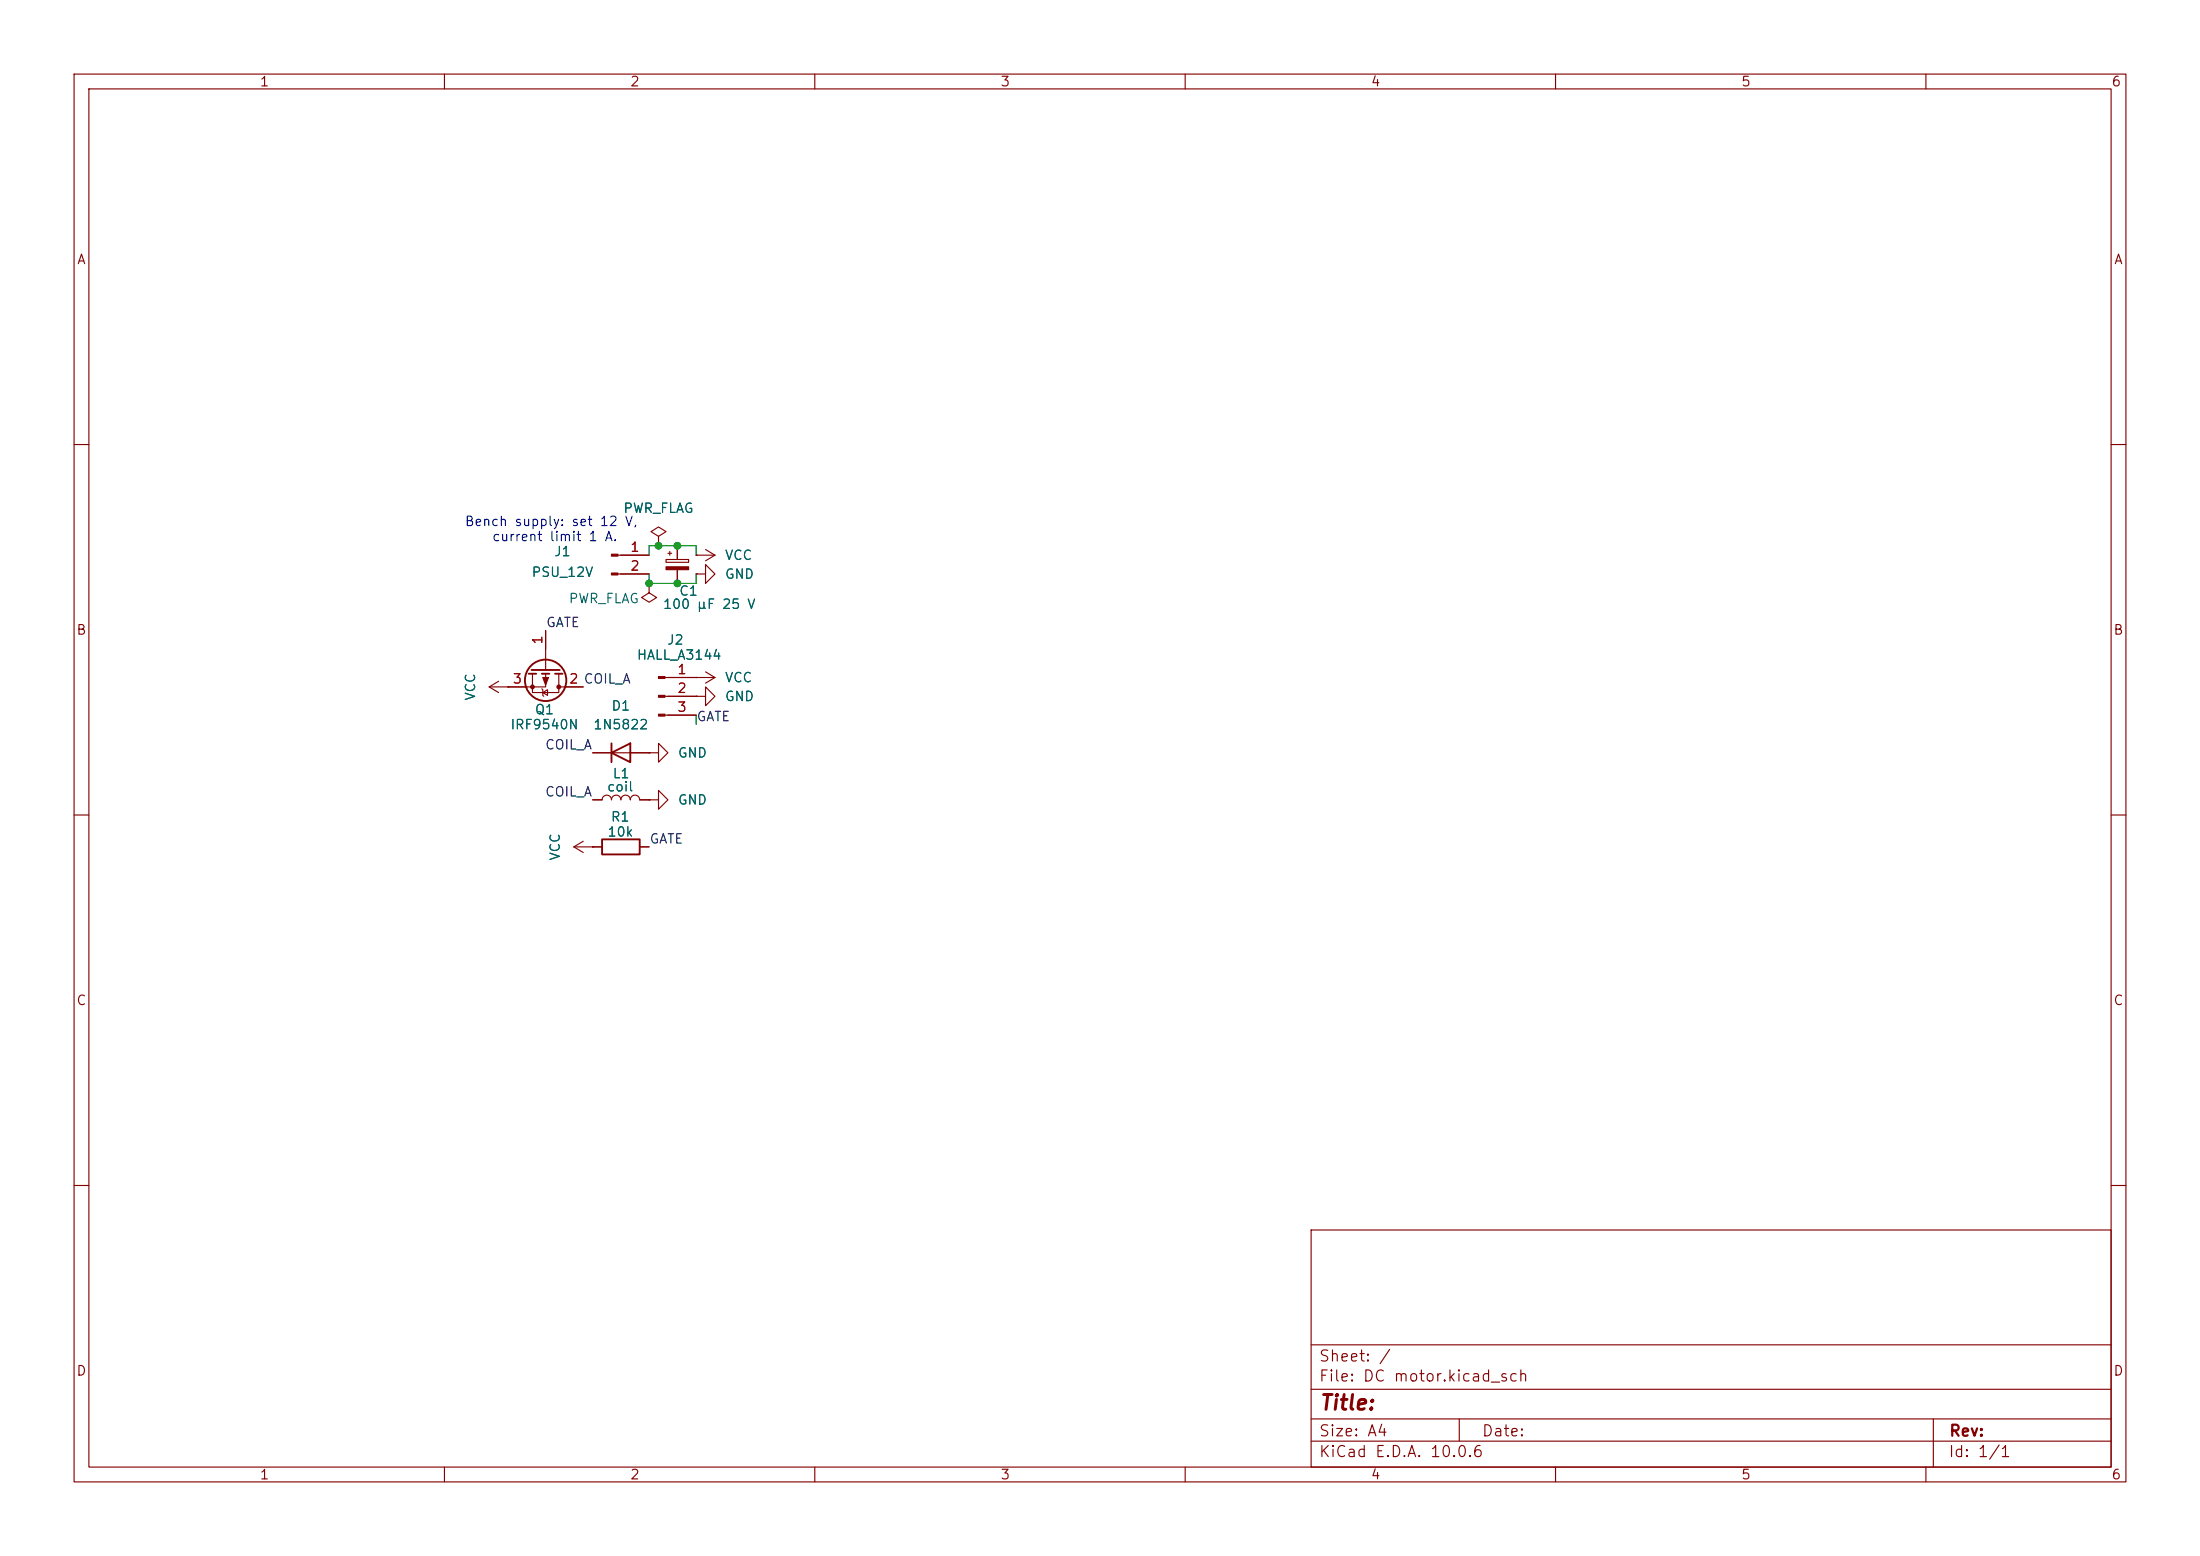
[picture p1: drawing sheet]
(kicad_sch
 (version 20260306)
 (generator "eeschema")
 (generator_version "10.0")
 (paper "A4")
 (lib_symbols
  (symbol "Connector:Conn_01x02_Pin"
   (pin_names
    (offset 1.016) (hide yes)) (exclude_from_sim no) (in_bom yes) (on_board yes)
   (in_pos_files yes)
   (duplicate_pin_numbers_are_jumpers no)
   (property "Reference" "J" (at 0 2.54 0) (show_name no) (do_not_autoplace no) (effects (font (size 1.27 1.27))))
   (property "Value" "Conn_01x02_Pin" (at 0 -5.08 0) (show_name no) (do_not_autoplace no) (effects (font (size 1.27 1.27))))
   (property "Footprint" "" (at 0 0 0) (show_name no) (do_not_autoplace no) (hide yes) (effects (font (size 1.27 1.27))))
   (property "Datasheet" "" (at 0 0 0) (show_name no) (do_not_autoplace no) (hide yes) (effects (font (size 1.27 1.27))))
   (property "Description" "Generic connector, single row, 01x02, script generated" (at 0 0 0) (show_name no) (do_not_autoplace no) (hide yes) (effects (font (size 1.27 1.27))))
   (property "ki_locked" "" (at 0 0 0) (show_name no) (do_not_autoplace no) (effects (font (size 1.27 1.27))))
   (symbol "Conn_01x02_Pin_1_1"
    (rectangle (start 0.8636 0.127) (end 0 -0.127) (stroke (width 0.1524) (type default)) (fill (type outline)))
    (rectangle (start 0.8636 -2.413) (end 0 -2.667) (stroke (width 0.1524) (type default)) (fill (type outline)))
    (polyline (pts (xy 1.27 0) (xy 0.8636 0)) (stroke (width 0.1524) (type default)) (fill (type none)))
    (polyline (pts (xy 1.27 -2.54) (xy 0.8636 -2.54)) (stroke (width 0.1524) (type default)) (fill (type none)))
    (pin passive line (at 5.08 0 180) (length 3.81) (name "Pin_1" (effects (font (size 1.27 1.27)))) (number "1" (effects (font (size 1.27 1.27)))))
    (pin passive line (at 5.08 -2.54 180) (length 3.81) (name "Pin_2" (effects (font (size 1.27 1.27)))) (number "2" (effects (font (size 1.27 1.27))))))
   (embedded_fonts no))
  (symbol "Connector:Conn_01x03_Pin"
   (pin_names
    (offset 1.016) (hide yes)) (exclude_from_sim no) (in_bom yes) (on_board yes)
   (in_pos_files yes)
   (duplicate_pin_numbers_are_jumpers no)
   (property "Reference" "J" (at 0 5.08 0) (show_name no) (do_not_autoplace no) (effects (font (size 1.27 1.27))))
   (property "Value" "Conn_01x03_Pin" (at 0 -5.08 0) (show_name no) (do_not_autoplace no) (effects (font (size 1.27 1.27))))
   (property "Footprint" "" (at 0 0 0) (show_name no) (do_not_autoplace no) (hide yes) (effects (font (size 1.27 1.27))))
   (property "Datasheet" "" (at 0 0 0) (show_name no) (do_not_autoplace no) (hide yes) (effects (font (size 1.27 1.27))))
   (property "Description" "Generic connector, single row, 01x03, script generated" (at 0 0 0) (show_name no) (do_not_autoplace no) (hide yes) (effects (font (size 1.27 1.27))))
   (property "ki_locked" "" (at 0 0 0) (show_name no) (do_not_autoplace no) (effects (font (size 1.27 1.27))))
   (symbol "Conn_01x03_Pin_1_1"
    (rectangle (start 0.8636 2.667) (end 0 2.413) (stroke (width 0.1524) (type default)) (fill (type outline)))
    (rectangle (start 0.8636 0.127) (end 0 -0.127) (stroke (width 0.1524) (type default)) (fill (type outline)))
    (rectangle (start 0.8636 -2.413) (end 0 -2.667) (stroke (width 0.1524) (type default)) (fill (type outline)))
    (polyline (pts (xy 1.27 2.54) (xy 0.8636 2.54)) (stroke (width 0.1524) (type default)) (fill (type none)))
    (polyline (pts (xy 1.27 0) (xy 0.8636 0)) (stroke (width 0.1524) (type default)) (fill (type none)))
    (polyline (pts (xy 1.27 -2.54) (xy 0.8636 -2.54)) (stroke (width 0.1524) (type default)) (fill (type none)))
    (pin passive line (at 5.08 2.54 180) (length 3.81) (name "Pin_1" (effects (font (size 1.27 1.27)))) (number "1" (effects (font (size 1.27 1.27)))))
    (pin passive line (at 5.08 0 180) (length 3.81) (name "Pin_2" (effects (font (size 1.27 1.27)))) (number "2" (effects (font (size 1.27 1.27)))))
    (pin passive line (at 5.08 -2.54 180) (length 3.81) (name "Pin_3" (effects (font (size 1.27 1.27)))) (number "3" (effects (font (size 1.27 1.27))))))
   (embedded_fonts no))
  (symbol "Device:C_Polarized_Small"
   (pin_numbers (hide yes))
   (pin_names
    (offset 0.254) (hide yes)) (exclude_from_sim no) (in_bom yes) (on_board yes)
   (in_pos_files yes)
   (duplicate_pin_numbers_are_jumpers no)
   (property "Reference" "C" (at 0.254 1.778 0) (show_name no) (do_not_autoplace no) (effects (font (size 1.27 1.27)) (justify left)))
   (property "Value" "C_Polarized_Small" (at 0.254 -2.032 0) (show_name no) (do_not_autoplace no) (effects (font (size 1.27 1.27)) (justify left)))
   (property "Footprint" "" (at 0 0 0) (show_name no) (do_not_autoplace no) (hide yes) (effects (font (size 1.27 1.27))))
   (property "Datasheet" "" (at 0 0 0) (show_name no) (do_not_autoplace no) (hide yes) (effects (font (size 1.27 1.27))))
   (property "Description" "Polarized capacitor, small symbol" (at 0 0 0) (show_name no) (do_not_autoplace no) (hide yes) (effects (font (size 1.27 1.27))))
   (symbol "C_Polarized_Small_0_1"
    (rectangle (start -1.524 0.6858) (end 1.524 0.3048) (stroke (width 0) (type default)) (fill (type none)))
    (rectangle (start -1.524 -0.3048) (end 1.524 -0.6858) (stroke (width 0) (type default)) (fill (type outline)))
    (polyline (pts (xy -1.27 1.524) (xy -0.762 1.524)) (stroke (width 0) (type default)) (fill (type none)))
    (polyline (pts (xy -1.016 1.27) (xy -1.016 1.778)) (stroke (width 0) (type default)) (fill (type none))))
   (symbol "C_Polarized_Small_1_1"
    (pin passive line (at 0 2.54 270) (length 1.8542) (name "" (effects (font (size 1.27 1.27)))) (number "1" (effects (font (size 1.27 1.27)))))
    (pin passive line (at 0 -2.54 90) (length 1.8542) (name "" (effects (font (size 1.27 1.27)))) (number "2" (effects (font (size 1.27 1.27))))))
   (embedded_fonts no))
  (symbol "Device:D"
   (pin_numbers (hide yes))
   (pin_names
    (offset 1.016) (hide yes)) (exclude_from_sim no) (in_bom yes) (on_board yes)
   (in_pos_files yes)
   (duplicate_pin_numbers_are_jumpers no)
   (property "Reference" "D" (at 0 2.54 0) (show_name no) (do_not_autoplace no) (effects (font (size 1.27 1.27))))
   (property "Value" "D" (at 0 -2.54 0) (show_name no) (do_not_autoplace no) (effects (font (size 1.27 1.27))))
   (property "Footprint" "" (at 0 0 0) (show_name no) (do_not_autoplace no) (hide yes) (effects (font (size 1.27 1.27))))
   (property "Datasheet" "" (at 0 0 0) (show_name no) (do_not_autoplace no) (hide yes) (effects (font (size 1.27 1.27))))
   (property "Description" "Diode" (at 0 0 0) (show_name no) (do_not_autoplace no) (hide yes) (effects (font (size 1.27 1.27))))
   (property "Sim.Device" "D" (at 0 0 0) (show_name no) (do_not_autoplace no) (hide yes) (effects (font (size 1.27 1.27))))
   (property "Sim.Pins" "1=K 2=A" (at 0 0 0) (show_name no) (do_not_autoplace no) (hide yes) (effects (font (size 1.27 1.27))))
   (symbol "D_0_1"
    (polyline (pts (xy -1.27 1.27) (xy -1.27 -1.27)) (stroke (width 0.254) (type default)) (fill (type none)))
    (polyline (pts (xy 1.27 1.27) (xy 1.27 -1.27) (xy -1.27 0) (xy 1.27 1.27)) (stroke (width 0.254) (type default)) (fill (type none)))
    (polyline (pts (xy 1.27 0) (xy -1.27 0)) (stroke (width 0) (type default)) (fill (type none))))
   (symbol "D_1_1"
    (pin passive line (at -3.81 0 0) (length 2.54) (name "K" (effects (font (size 1.27 1.27)))) (number "1" (effects (font (size 1.27 1.27)))))
    (pin passive line (at 3.81 0 180) (length 2.54) (name "A" (effects (font (size 1.27 1.27)))) (number "2" (effects (font (size 1.27 1.27))))))
   (embedded_fonts no))
  (symbol "Device:L"
   (pin_numbers (hide yes))
   (pin_names
    (offset 1.016) (hide yes)) (exclude_from_sim no) (in_bom yes) (on_board yes)
   (in_pos_files yes)
   (duplicate_pin_numbers_are_jumpers no)
   (property "Reference" "L" (at -1.27 0 90) (show_name no) (do_not_autoplace no) (effects (font (size 1.27 1.27))))
   (property "Value" "L" (at 1.905 0 90) (show_name no) (do_not_autoplace no) (effects (font (size 1.27 1.27))))
   (property "Footprint" "" (at 0 0 0) (show_name no) (do_not_autoplace no) (hide yes) (effects (font (size 1.27 1.27))))
   (property "Datasheet" "" (at 0 0 0) (show_name no) (do_not_autoplace no) (hide yes) (effects (font (size 1.27 1.27))))
   (property "Description" "Inductor" (at 0 0 0) (show_name no) (do_not_autoplace no) (hide yes) (effects (font (size 1.27 1.27))))
   (symbol "L_0_1"
    (arc (start 0 2.54) (mid 0.6323 1.905) (end 0 1.27) (stroke (width 0) (type default)) (fill (type none)))
    (arc (start 0 1.27) (mid 0.6323 0.635) (end 0 0) (stroke (width 0) (type default)) (fill (type none)))
    (arc (start 0 0) (mid 0.6323 -0.635) (end 0 -1.27) (stroke (width 0) (type default)) (fill (type none)))
    (arc (start 0 -1.27) (mid 0.6323 -1.905) (end 0 -2.54) (stroke (width 0) (type default)) (fill (type none))))
   (symbol "L_1_1"
    (pin passive line (at 0 3.81 270) (length 1.27) (name "1" (effects (font (size 1.27 1.27)))) (number "1" (effects (font (size 1.27 1.27)))))
    (pin passive line (at 0 -3.81 90) (length 1.27) (name "2" (effects (font (size 1.27 1.27)))) (number "2" (effects (font (size 1.27 1.27))))))
   (embedded_fonts no))
  (symbol "Device:R"
   (pin_numbers (hide yes))
   (pin_names
    (offset 0)) (exclude_from_sim no) (in_bom yes) (on_board yes)
   (in_pos_files yes)
   (duplicate_pin_numbers_are_jumpers no)
   (property "Reference" "R" (at 2.032 0 90) (show_name no) (do_not_autoplace no) (effects (font (size 1.27 1.27))))
   (property "Value" "R" (at 0 0 90) (show_name no) (do_not_autoplace no) (effects (font (size 1.27 1.27))))
   (property "Footprint" "" (at -1.778 0 90) (show_name no) (do_not_autoplace no) (hide yes) (effects (font (size 1.27 1.27))))
   (property "Datasheet" "" (at 0 0 0) (show_name no) (do_not_autoplace no) (hide yes) (effects (font (size 1.27 1.27))))
   (property "Description" "Resistor" (at 0 0 0) (show_name no) (do_not_autoplace no) (hide yes) (effects (font (size 1.27 1.27))))
   (symbol "R_0_1"
    (rectangle (start -1.016 -2.54) (end 1.016 2.54) (stroke (width 0.254) (type default)) (fill (type none))))
   (symbol "R_1_1"
    (pin passive line (at 0 3.81 270) (length 1.27) (name "" (effects (font (size 1.27 1.27)))) (number "1" (effects (font (size 1.27 1.27)))))
    (pin passive line (at 0 -3.81 90) (length 1.27) (name "" (effects (font (size 1.27 1.27)))) (number "2" (effects (font (size 1.27 1.27))))))
   (embedded_fonts no))
  (symbol "Transistor_FET:IRF9540N"
   (pin_names (hide yes)) (exclude_from_sim no) (in_bom yes) (on_board yes)
   (in_pos_files yes)
   (duplicate_pin_numbers_are_jumpers no)
   (property "Reference" "Q" (at 5.08 1.905 0) (show_name no) (do_not_autoplace no) (effects (font (size 1.27 1.27)) (justify left)))
   (property "Value" "IRF9540N" (at 5.08 0 0) (show_name no) (do_not_autoplace no) (effects (font (size 1.27 1.27)) (justify left)))
   (property "Footprint" "Package_TO_SOT_THT:TO-220-3_Vertical" (at 5.08 -1.905 0) (show_name no) (do_not_autoplace no) (hide yes) (effects (font (size 1.27 1.27)
    (italic yes)) (justify left)))
   (property "Datasheet" "http://www.irf.com/product-info/datasheets/data/irf9540n.pdf" (at 5.08 -3.81 0) (show_name no) (do_not_autoplace no) (hide yes) (effects (font (size 1.27 1.27)) (justify left)))
   (property "Description" "-23A Id, -100V Vds, 117mOhm Rds, P-Channel HEXFET Power MOSFET, TO-220" (at 0 0 0) (show_name no) (do_not_autoplace no) (hide yes) (effects (font (size 1.27 1.27))))
   (symbol "IRF9540N_0_1"
    (polyline (pts (xy 0.254 1.905) (xy 0.254 -1.905)) (stroke (width 0.254) (type default)) (fill (type none)))
    (polyline (pts (xy 0.254 0) (xy -2.54 0)) (stroke (width 0) (type default)) (fill (type none)))
    (polyline (pts (xy 0.762 2.286) (xy 0.762 1.27)) (stroke (width 0.254) (type default)) (fill (type none)))
    (polyline (pts (xy 0.762 1.778) (xy 3.302 1.778) (xy 3.302 -1.778) (xy 0.762 -1.778)) (stroke (width 0) (type default)) (fill (type none)))
    (polyline (pts (xy 0.762 0.508) (xy 0.762 -0.508)) (stroke (width 0.254) (type default)) (fill (type none)))
    (polyline (pts (xy 0.762 -1.27) (xy 0.762 -2.286)) (stroke (width 0.254) (type default)) (fill (type none)))
    (circle (center 1.651 0) (radius 2.794) (stroke (width 0.254) (type default)) (fill (type none)))
    (polyline (pts (xy 2.286 0) (xy 1.27 0.381) (xy 1.27 -0.381) (xy 2.286 0)) (stroke (width 0) (type default)) (fill (type outline)))
    (polyline (pts (xy 2.54 2.54) (xy 2.54 1.778)) (stroke (width 0) (type default)) (fill (type none)))
    (circle (center 2.54 1.778) (radius 0.254) (stroke (width 0) (type default)) (fill (type outline)))
    (circle (center 2.54 -1.778) (radius 0.254) (stroke (width 0) (type default)) (fill (type outline)))
    (polyline (pts (xy 2.54 -2.54) (xy 2.54 0) (xy 0.762 0)) (stroke (width 0) (type default)) (fill (type none)))
    (polyline (pts (xy 2.794 -0.508) (xy 2.921 -0.381) (xy 3.683 -0.381) (xy 3.81 -0.254)) (stroke (width 0) (type default)) (fill (type none)))
    (polyline (pts (xy 3.302 -0.381) (xy 2.921 0.254) (xy 3.683 0.254) (xy 3.302 -0.381)) (stroke (width 0) (type default)) (fill (type none))))
   (symbol "IRF9540N_1_1"
    (pin input line (at -5.08 0 0) (length 2.54) (name "G" (effects (font (size 1.27 1.27)))) (number "1" (effects (font (size 1.27 1.27)))))
    (pin passive line (at 2.54 5.08 270) (length 2.54) (name "D" (effects (font (size 1.27 1.27)))) (number "2" (effects (font (size 1.27 1.27)))))
    (pin passive line (at 2.54 -5.08 90) (length 2.54) (name "S" (effects (font (size 1.27 1.27)))) (number "3" (effects (font (size 1.27 1.27))))))
   (embedded_fonts no))
  (symbol "power:GND"
   (power global)
   (pin_numbers (hide yes))
   (pin_names
    (offset 0) (hide yes)) (exclude_from_sim no) (in_bom yes) (on_board yes)
   (in_pos_files yes)
   (duplicate_pin_numbers_are_jumpers no)
   (property "Reference" "#PWR" (at 0 -6.35 0) (show_name no) (do_not_autoplace no) (hide yes) (effects (font (size 1.27 1.27))))
   (property "Value" "GND" (at 0 -3.81 0) (show_name no) (do_not_autoplace no) (effects (font (size 1.27 1.27))))
   (property "Footprint" "" (at 0 0 0) (show_name no) (do_not_autoplace no) (hide yes) (effects (font (size 1.27 1.27))))
   (property "Datasheet" "" (at 0 0 0) (show_name no) (do_not_autoplace no) (hide yes) (effects (font (size 1.27 1.27))))
   (property "Description" "Power symbol creates a global label with name \"GND\" , ground" (at 0 0 0) (show_name no) (do_not_autoplace no) (hide yes) (effects (font (size 1.27 1.27))))
   (symbol "GND_0_1"
    (polyline (pts (xy 0 0) (xy 0 -1.27) (xy 1.27 -1.27) (xy 0 -2.54) (xy -1.27 -1.27) (xy 0 -1.27)) (stroke (width 0) (type default)) (fill (type none))))
   (symbol "GND_1_1"
    (pin power_in line (at 0 0 270) (length 0) (name "" (effects (font (size 1.27 1.27)))) (number "1" (effects (font (size 1.27 1.27))))))
   (embedded_fonts no))
  (symbol "power:PWR_FLAG"
   (power global)
   (pin_numbers (hide yes))
   (pin_names
    (offset 0) (hide yes)) (exclude_from_sim no) (in_bom yes) (on_board yes)
   (in_pos_files yes)
   (duplicate_pin_numbers_are_jumpers no)
   (property "Reference" "#FLG" (at 0 1.905 0) (show_name no) (do_not_autoplace no) (hide yes) (effects (font (size 1.27 1.27))))
   (property "Value" "PWR_FLAG" (at 0 3.81 0) (show_name no) (do_not_autoplace no) (effects (font (size 1.27 1.27))))
   (property "Footprint" "" (at 0 0 0) (show_name no) (do_not_autoplace no) (hide yes) (effects (font (size 1.27 1.27))))
   (property "Datasheet" "" (at 0 0 0) (show_name no) (do_not_autoplace no) (hide yes) (effects (font (size 1.27 1.27))))
   (property "Description" "Special symbol for telling ERC where power comes from" (at 0 0 0) (show_name no) (do_not_autoplace no) (hide yes) (effects (font (size 1.27 1.27))))
   (symbol "PWR_FLAG_0_0"
    (pin power_out line (at 0 0 90) (length 0) (name "" (effects (font (size 1.27 1.27)))) (number "1" (effects (font (size 1.27 1.27))))))
   (symbol "PWR_FLAG_0_1"
    (polyline (pts (xy 0 0) (xy 0 1.27) (xy -1.016 1.905) (xy 0 2.54) (xy 1.016 1.905) (xy 0 1.27)) (stroke (width 0) (type default)) (fill (type none))))
   (embedded_fonts no))
  (symbol "power:VCC"
   (power global)
   (pin_numbers (hide yes))
   (pin_names
    (offset 0) (hide yes)) (exclude_from_sim no) (in_bom yes) (on_board yes)
   (in_pos_files yes)
   (duplicate_pin_numbers_are_jumpers no)
   (property "Reference" "#PWR" (at 0 -3.81 0) (show_name no) (do_not_autoplace no) (hide yes) (effects (font (size 1.27 1.27))))
   (property "Value" "VCC" (at 0 3.556 0) (show_name no) (do_not_autoplace no) (effects (font (size 1.27 1.27))))
   (property "Footprint" "" (at 0 0 0) (show_name no) (do_not_autoplace no) (hide yes) (effects (font (size 1.27 1.27))))
   (property "Datasheet" "" (at 0 0 0) (show_name no) (do_not_autoplace no) (hide yes) (effects (font (size 1.27 1.27))))
   (property "Description" "Power symbol creates a global label with name \"VCC\"" (at 0 0 0) (show_name no) (do_not_autoplace no) (hide yes) (effects (font (size 1.27 1.27))))
   (symbol "VCC_0_1"
    (polyline (pts (xy -0.762 1.27) (xy 0 2.54)) (stroke (width 0) (type default)) (fill (type none)))
    (polyline (pts (xy 0 2.54) (xy 0.762 1.27)) (stroke (width 0) (type default)) (fill (type none)))
    (polyline (pts (xy 0 0) (xy 0 2.54)) (stroke (width 0) (type default)) (fill (type none))))
   (symbol "VCC_1_1"
    (pin power_in line (at 0 0 90) (length 0) (name "" (effects (font (size 1.27 1.27)))) (number "1" (effects (font (size 1.27 1.27))))))
   (embedded_fonts no)))
 (text "Bench supply: set 12 V,\n current limit 1 A."
  (exclude_from_sim no)
  (at 74.422 71.628 0)
  (effects (font (size 1.27 1.27))))
 (junction
  (at 91.44 78.74)
  (diameter 0)
  (color 0 0 0 0))
 (junction
  (at 87.63 78.74)
  (diameter 0)
  (color 0 0 0 0))
 (junction
  (at 91.44 73.66)
  (diameter 0)
  (color 0 0 0 0))
 (junction
  (at 88.9 73.66)
  (diameter 0)
  (color 0 0 0 0))
 (wire
  (pts (xy 88.9 73.66) (xy 91.44 73.66))
  (stroke (width 0) (type default)))
 (wire
  (pts (xy 87.63 78.74) (xy 91.44 78.74))
  (stroke (width 0) (type default)))
 (wire
  (pts (xy 87.63 73.66) (xy 88.9 73.66))
  (stroke (width 0) (type default)))
 (wire
  (pts (xy 93.98 96.52) (xy 93.98 97.79))
  (stroke (width 0) (type default)))
 (wire
  (pts (xy 93.98 78.74) (xy 93.98 77.47))
  (stroke (width 0) (type default)))
 (wire
  (pts (xy 91.44 78.74) (xy 93.98 78.74))
  (stroke (width 0) (type default)))
 (wire
  (pts (xy 87.63 73.66) (xy 87.63 74.93))
  (stroke (width 0) (type default)))
 (wire
  (pts (xy 91.44 73.66) (xy 93.98 73.66))
  (stroke (width 0) (type default)))
 (wire
  (pts (xy 93.98 73.66) (xy 93.98 74.93))
  (stroke (width 0) (type default)))
 (wire
  (pts (xy 87.63 78.74) (xy 87.63 77.47))
  (stroke (width 0) (type default)))
 (label "GATE"
  (at 87.63 114.3 0)
  (effects (font (size 1.27 1.27)) (justify left bottom)))
 (label "GATE"
  (at 73.66 85.09 0)
  (effects (font (size 1.27 1.27)) (justify left bottom)))
 (label "COIL_A"
  (at 80.01 101.6 180)
  (effects (font (size 1.27 1.27)) (justify right bottom)))
 (label "GATE"
  (at 93.98 97.79 0)
  (effects (font (size 1.27 1.27)) (justify left bottom)))
 (label "COIL_A"
  (at 80.01 107.95 180)
  (effects (font (size 1.27 1.27)) (justify right bottom)))
 (label "COIL_A"
  (at 78.74 92.71 0)
  (effects (font (size 1.27 1.27)) (justify left bottom)))
 (symbol
  (lib_id "Device:R")
  (at 83.82 114.3 90)
  (unit 1)
  (body_style 1)
  (exclude_from_sim no)
  (in_bom yes)
  (on_board yes)
  (in_pos_files yes)
  (dnp no)
  (property "Reference" "R1" (at 85.09 110.236 90) (show_name no) (do_not_autoplace no) (effects (font (size 1.27 1.27)) (justify left)))
  (property "Value" "10k" (at 85.598 112.268 90) (show_name no) (do_not_autoplace no) (effects (font (size 1.27 1.27)) (justify left)))
  (property "Footprint" "" (at 83.82 116.078 90) (hide yes) (show_name no) (do_not_autoplace no) (effects (font (size 1.27 1.27))))
  (property "Datasheet" "" (at 83.82 114.3 0) (hide yes) (show_name no) (do_not_autoplace no) (effects (font (size 1.27 1.27))))
  (property "Description" "Resistor" (at 83.82 114.3 0) (hide yes) (show_name no) (do_not_autoplace no) (effects (font (size 1.27 1.27))))
  (pin "2")
  (pin "1"))
 (symbol
  (lib_id "Device:C_Polarized_Small")
  (at 91.44 76.2 0)
  (unit 1)
  (body_style 1)
  (exclude_from_sim no)
  (in_bom yes)
  (on_board yes)
  (in_pos_files yes)
  (dnp no)
  (property "Reference" "C1" (at 92.964 79.756 0) (show_name no) (do_not_autoplace no) (effects (font (size 1.27 1.27))))
  (property "Value" "100 µF 25 V" (at 95.758 81.534 0) (show_name no) (do_not_autoplace no) (effects (font (size 1.27 1.27))))
  (property "Footprint" "Package_LCC:PLCC-44_16.6x16.6mm_P1.27mm" (at 91.44 76.2 0) (hide yes) (show_name no) (do_not_autoplace no) (effects (font (size 1.27 1.27))))
  (property "Datasheet" "" (at 91.44 76.2 0) (hide yes) (show_name no) (do_not_autoplace no) (effects (font (size 1.27 1.27))))
  (property "Description" "Polarized capacitor, small symbol" (at 91.44 76.2 0) (hide yes) (show_name no) (do_not_autoplace no) (effects (font (size 1.27 1.27))))
  (pin "2")
  (pin "1"))
 (symbol
  (lib_id "power:VCC")
  (at 93.98 74.93 270)
  (unit 1)
  (body_style 1)
  (exclude_from_sim no)
  (in_bom yes)
  (on_board yes)
  (in_pos_files yes)
  (dnp no)
  (fields_autoplaced yes)
  (property "Reference" "#PWR01" (at 90.17 74.93 0) (hide yes) (show_name no) (do_not_autoplace no) (effects (font (size 1.27 1.27))))
  (property "Value" "VCC" (at 97.79 74.9299 90) (show_name no) (do_not_autoplace no) (effects (font (size 1.27 1.27)) (justify left)))
  (property "Footprint" "" (at 93.98 74.93 0) (hide yes) (show_name no) (do_not_autoplace no) (effects (font (size 1.27 1.27))))
  (property "Datasheet" "" (at 93.98 74.93 0) (hide yes) (show_name no) (do_not_autoplace no) (effects (font (size 1.27 1.27))))
  (property "Description" "Power symbol creates a global label with name \"VCC\"" (at 93.98 74.93 0) (hide yes) (show_name no) (do_not_autoplace no) (effects (font (size 1.27 1.27))))
  (pin "1"))
 (symbol
  (lib_id "power:GND")
  (at 87.63 107.95 90)
  (unit 1)
  (body_style 1)
  (exclude_from_sim no)
  (in_bom yes)
  (on_board yes)
  (in_pos_files yes)
  (dnp no)
  (fields_autoplaced yes)
  (property "Reference" "#PWR08" (at 93.98 107.95 0) (hide yes) (show_name no) (do_not_autoplace no) (effects (font (size 1.27 1.27))))
  (property "Value" "GND" (at 91.44 107.9499 90) (show_name no) (do_not_autoplace no) (effects (font (size 1.27 1.27)) (justify right)))
  (property "Footprint" "" (at 87.63 107.95 0) (hide yes) (show_name no) (do_not_autoplace no) (effects (font (size 1.27 1.27))))
  (property "Datasheet" "" (at 87.63 107.95 0) (hide yes) (show_name no) (do_not_autoplace no) (effects (font (size 1.27 1.27))))
  (property "Description" "Power symbol creates a global label with name \"GND\" , ground" (at 87.63 107.95 0) (hide yes) (show_name no) (do_not_autoplace no) (effects (font (size 1.27 1.27))))
  (pin "1"))
 (symbol
  (lib_id "Device:D")
  (at 83.82 101.6 0)
  (unit 1)
  (body_style 1)
  (exclude_from_sim no)
  (in_bom yes)
  (on_board yes)
  (in_pos_files yes)
  (dnp no)
  (fields_autoplaced yes)
  (property "Reference" "D1" (at 83.82 95.25 0) (show_name no) (do_not_autoplace no) (effects (font (size 1.27 1.27))))
  (property "Value" "1N5822" (at 83.82 97.79 0) (show_name no) (do_not_autoplace no) (effects (font (size 1.27 1.27))))
  (property "Footprint" "" (at 83.82 101.6 0) (hide yes) (show_name no) (do_not_autoplace no) (effects (font (size 1.27 1.27))))
  (property "Datasheet" "" (at 83.82 101.6 0) (hide yes) (show_name no) (do_not_autoplace no) (effects (font (size 1.27 1.27))))
  (property "Description" "Diode" (at 83.82 101.6 0) (hide yes) (show_name no) (do_not_autoplace no) (effects (font (size 1.27 1.27))))
  (property "Sim.Device" "D" (at 83.82 101.6 0) (hide yes) (show_name no) (do_not_autoplace no) (effects (font (size 1.27 1.27))))
  (property "Sim.Pins" "1=K 2=A" (at 83.82 101.6 0) (hide yes) (show_name no) (do_not_autoplace no) (effects (font (size 1.27 1.27))))
  (pin "1")
  (pin "2"))
 (symbol
  (lib_id "power:VCC")
  (at 68.58 92.71 90)
  (unit 1)
  (body_style 1)
  (exclude_from_sim no)
  (in_bom yes)
  (on_board yes)
  (in_pos_files yes)
  (dnp no)
  (fields_autoplaced yes)
  (property "Reference" "#PWR06" (at 72.39 92.71 0) (hide yes) (show_name no) (do_not_autoplace no) (effects (font (size 1.27 1.27))))
  (property "Value" "VCC" (at 63.5 92.71 0) (show_name no) (do_not_autoplace no) (effects (font (size 1.27 1.27))))
  (property "Footprint" "" (at 68.58 92.71 0) (hide yes) (show_name no) (do_not_autoplace no) (effects (font (size 1.27 1.27))))
  (property "Datasheet" "" (at 68.58 92.71 0) (hide yes) (show_name no) (do_not_autoplace no) (effects (font (size 1.27 1.27))))
  (property "Description" "Power symbol creates a global label with name \"VCC\"" (at 68.58 92.71 0) (hide yes) (show_name no) (do_not_autoplace no) (effects (font (size 1.27 1.27))))
  (pin "1"))
 (symbol
  (lib_id "Connector:Conn_01x02_Pin")
  (at 82.55 74.93 0)
  (unit 1)
  (body_style 1)
  (exclude_from_sim no)
  (in_bom yes)
  (on_board yes)
  (in_pos_files yes)
  (dnp no)
  (property "Reference" "J1" (at 75.946 74.422 0) (show_name no) (do_not_autoplace no) (effects (font (size 1.27 1.27))))
  (property "Value" "PSU_12V" (at 75.946 77.216 0) (show_name no) (do_not_autoplace no) (effects (font (size 1.27 1.27))))
  (property "Footprint" "" (at 82.55 74.93 0) (hide yes) (show_name no) (do_not_autoplace no) (effects (font (size 1.27 1.27))))
  (property "Datasheet" "" (at 82.55 74.93 0) (hide yes) (show_name no) (do_not_autoplace no) (effects (font (size 1.27 1.27))))
  (property "Description" "Generic connector, single row, 01x02, script generated" (at 82.55 74.93 0) (hide yes) (show_name no) (do_not_autoplace no) (effects (font (size 1.27 1.27))))
  (pin "2")
  (pin "1"))
 (symbol
  (lib_id "power:VCC")
  (at 80.01 114.3 90)
  (unit 1)
  (body_style 1)
  (exclude_from_sim no)
  (in_bom yes)
  (on_board yes)
  (in_pos_files yes)
  (dnp no)
  (fields_autoplaced yes)
  (property "Reference" "#PWR05" (at 83.82 114.3 0) (hide yes) (show_name no) (do_not_autoplace no) (effects (font (size 1.27 1.27))))
  (property "Value" "VCC" (at 74.93 114.3 0) (show_name no) (do_not_autoplace no) (effects (font (size 1.27 1.27))))
  (property "Footprint" "" (at 80.01 114.3 0) (hide yes) (show_name no) (do_not_autoplace no) (effects (font (size 1.27 1.27))))
  (property "Datasheet" "" (at 80.01 114.3 0) (hide yes) (show_name no) (do_not_autoplace no) (effects (font (size 1.27 1.27))))
  (property "Description" "Power symbol creates a global label with name \"VCC\"" (at 80.01 114.3 0) (hide yes) (show_name no) (do_not_autoplace no) (effects (font (size 1.27 1.27))))
  (pin "1"))
 (symbol
  (lib_id "Device:L")
  (at 83.82 107.95 90)
  (unit 1)
  (body_style 1)
  (exclude_from_sim no)
  (in_bom yes)
  (on_board yes)
  (in_pos_files yes)
  (dnp no)
  (property "Reference" "L1" (at 85.09 104.394 90) (show_name no) (do_not_autoplace no) (effects (font (size 1.27 1.27)) (justify left)))
  (property "Value" "coil" (at 85.598 106.172 90) (show_name no) (do_not_autoplace no) (effects (font (size 1.27 1.27)) (justify left)))
  (property "Footprint" "Package_TO_SOT_THT:TO-220-3_Vertical" (at 83.82 107.95 0) (hide yes) (show_name no) (do_not_autoplace no) (effects (font (size 1.27 1.27))))
  (property "Datasheet" "" (at 83.82 107.95 0) (hide yes) (show_name no) (do_not_autoplace no) (effects (font (size 1.27 1.27))))
  (property "Description" "Inductor" (at 83.82 107.95 0) (hide yes) (show_name no) (do_not_autoplace no) (effects (font (size 1.27 1.27))))
  (pin "1")
  (pin "2"))
 (symbol
  (lib_id "power:GND")
  (at 87.63 101.6 90)
  (unit 1)
  (body_style 1)
  (exclude_from_sim no)
  (in_bom yes)
  (on_board yes)
  (in_pos_files yes)
  (dnp no)
  (fields_autoplaced yes)
  (property "Reference" "#PWR07" (at 93.98 101.6 0) (hide yes) (show_name no) (do_not_autoplace no) (effects (font (size 1.27 1.27))))
  (property "Value" "GND" (at 91.44 101.5999 90) (show_name no) (do_not_autoplace no) (effects (font (size 1.27 1.27)) (justify right)))
  (property "Footprint" "" (at 87.63 101.6 0) (hide yes) (show_name no) (do_not_autoplace no) (effects (font (size 1.27 1.27))))
  (property "Datasheet" "" (at 87.63 101.6 0) (hide yes) (show_name no) (do_not_autoplace no) (effects (font (size 1.27 1.27))))
  (property "Description" "Power symbol creates a global label with name \"GND\" , ground" (at 87.63 101.6 0) (hide yes) (show_name no) (do_not_autoplace no) (effects (font (size 1.27 1.27))))
  (pin "1"))
 (symbol
  (lib_id "power:VCC")
  (at 93.98 91.44 270)
  (unit 1)
  (body_style 1)
  (exclude_from_sim no)
  (in_bom yes)
  (on_board yes)
  (in_pos_files yes)
  (dnp no)
  (fields_autoplaced yes)
  (property "Reference" "#PWR03" (at 90.17 91.44 0) (hide yes) (show_name no) (do_not_autoplace no) (effects (font (size 1.27 1.27))))
  (property "Value" "VCC" (at 97.79 91.4399 90) (show_name no) (do_not_autoplace no) (effects (font (size 1.27 1.27)) (justify left)))
  (property "Footprint" "" (at 93.98 91.44 0) (hide yes) (show_name no) (do_not_autoplace no) (effects (font (size 1.27 1.27))))
  (property "Datasheet" "" (at 93.98 91.44 0) (hide yes) (show_name no) (do_not_autoplace no) (effects (font (size 1.27 1.27))))
  (property "Description" "Power symbol creates a global label with name \"VCC\"" (at 93.98 91.44 0) (hide yes) (show_name no) (do_not_autoplace no) (effects (font (size 1.27 1.27))))
  (pin "1"))
 (symbol
  (lib_id "Connector:Conn_01x03_Pin")
  (at 88.9 93.98 0)
  (unit 1)
  (body_style 1)
  (exclude_from_sim no)
  (in_bom yes)
  (on_board yes)
  (in_pos_files yes)
  (dnp no)
  (property "Reference" "J2" (at 91.186 86.36 0) (show_name no) (do_not_autoplace no) (effects (font (size 1.27 1.27))))
  (property "Value" "HALL_A3144" (at 91.694 88.392 0) (show_name no) (do_not_autoplace no) (effects (font (size 1.27 1.27))))
  (property "Footprint" "" (at 88.9 93.98 0) (hide yes) (show_name no) (do_not_autoplace no) (effects (font (size 1.27 1.27))))
  (property "Datasheet" "" (at 88.9 93.98 0) (hide yes) (show_name no) (do_not_autoplace no) (effects (font (size 1.27 1.27))))
  (property "Description" "Generic connector, single row, 01x03, script generated" (at 88.9 93.98 0) (hide yes) (show_name no) (do_not_autoplace no) (effects (font (size 1.27 1.27))))
  (pin "2")
  (pin "1")
  (pin "3"))
 (symbol
  (lib_id "power:PWR_FLAG")
  (at 87.63 78.74 180)
  (unit 1)
  (body_style 1)
  (exclude_from_sim no)
  (in_bom yes)
  (on_board yes)
  (in_pos_files yes)
  (dnp no)
  (property "Reference" "#FLG02" (at 87.63 80.645 0) (hide yes) (show_name no) (do_not_autoplace no) (effects (font (size 1.27 1.27))))
  (property "Value" "PWR_FLAG" (at 81.534 80.772 0) (show_name no) (do_not_autoplace no) (effects (font (size 1.27 1.27))))
  (property "Footprint" "" (at 87.63 78.74 0) (hide yes) (show_name no) (do_not_autoplace no) (effects (font (size 1.27 1.27))))
  (property "Datasheet" "" (at 87.63 78.74 0) (hide yes) (show_name no) (do_not_autoplace no) (effects (font (size 1.27 1.27))))
  (property "Description" "Special symbol for telling ERC where power comes from" (at 87.63 78.74 0) (hide yes) (show_name no) (do_not_autoplace no) (effects (font (size 1.27 1.27))))
  (pin "1"))
 (symbol
  (lib_id "power:GND")
  (at 93.98 77.47 90)
  (unit 1)
  (body_style 1)
  (exclude_from_sim no)
  (in_bom yes)
  (on_board yes)
  (in_pos_files yes)
  (dnp no)
  (fields_autoplaced yes)
  (property "Reference" "#PWR02" (at 100.33 77.47 0) (hide yes) (show_name no) (do_not_autoplace no) (effects (font (size 1.27 1.27))))
  (property "Value" "GND" (at 97.79 77.4699 90) (show_name no) (do_not_autoplace no) (effects (font (size 1.27 1.27)) (justify right)))
  (property "Footprint" "" (at 93.98 77.47 0) (hide yes) (show_name no) (do_not_autoplace no) (effects (font (size 1.27 1.27))))
  (property "Datasheet" "" (at 93.98 77.47 0) (hide yes) (show_name no) (do_not_autoplace no) (effects (font (size 1.27 1.27))))
  (property "Description" "Power symbol creates a global label with name \"GND\" , ground" (at 93.98 77.47 0) (hide yes) (show_name no) (do_not_autoplace no) (effects (font (size 1.27 1.27))))
  (pin "1"))
 (symbol
  (lib_id "power:GND")
  (at 93.98 93.98 90)
  (unit 1)
  (body_style 1)
  (exclude_from_sim no)
  (in_bom yes)
  (on_board yes)
  (in_pos_files yes)
  (dnp no)
  (fields_autoplaced yes)
  (property "Reference" "#PWR04" (at 100.33 93.98 0) (hide yes) (show_name no) (do_not_autoplace no) (effects (font (size 1.27 1.27))))
  (property "Value" "GND" (at 97.79 93.9799 90) (show_name no) (do_not_autoplace no) (effects (font (size 1.27 1.27)) (justify right)))
  (property "Footprint" "" (at 93.98 93.98 0) (hide yes) (show_name no) (do_not_autoplace no) (effects (font (size 1.27 1.27))))
  (property "Datasheet" "" (at 93.98 93.98 0) (hide yes) (show_name no) (do_not_autoplace no) (effects (font (size 1.27 1.27))))
  (property "Description" "Power symbol creates a global label with name \"GND\" , ground" (at 93.98 93.98 0) (hide yes) (show_name no) (do_not_autoplace no) (effects (font (size 1.27 1.27))))
  (pin "1"))
 (symbol
  (lib_id "Transistor_FET:IRF9540N")
  (at 73.66 90.17 270)
  (unit 1)
  (body_style 1)
  (exclude_from_sim no)
  (in_bom yes)
  (on_board yes)
  (in_pos_files yes)
  (dnp no)
  (property "Reference" "Q1" (at 72.136 95.758 90) (show_name no) (do_not_autoplace no) (effects (font (size 1.27 1.27)) (justify left)))
  (property "Value" "IRF9540N" (at 68.834 97.79 90) (show_name no) (do_not_autoplace no) (effects (font (size 1.27 1.27)) (justify left)))
  (property "Footprint" "Package_TO_SOT_THT:TO-220-3_Vertical" (at 71.755 95.25 0) (hide yes) (show_name no) (do_not_autoplace no) (effects (font (size 1.27 1.27)
    (italic yes)) (justify left)))
  (property "Datasheet" "http://www.irf.com/product-info/datasheets/data/irf9540n.pdf" (at 69.85 95.25 0) (hide yes) (show_name no) (do_not_autoplace no) (effects (font (size 1.27 1.27)) (justify left)))
  (property "Description" "-23A Id, -100V Vds, 117mOhm Rds, P-Channel HEXFET Power MOSFET, TO-220" (at 73.66 90.17 0) (hide yes) (show_name no) (do_not_autoplace no) (effects (font (size 1.27 1.27))))
  (pin "3")
  (pin "1")
  (pin "2"))
 (symbol
  (lib_id "power:PWR_FLAG")
  (at 88.9 73.66 0)
  (unit 1)
  (body_style 1)
  (exclude_from_sim no)
  (in_bom yes)
  (on_board yes)
  (in_pos_files yes)
  (dnp no)
  (fields_autoplaced yes)
  (property "Reference" "#FLG01" (at 88.9 71.755 0) (hide yes) (show_name no) (do_not_autoplace no) (effects (font (size 1.27 1.27))))
  (property "Value" "PWR_FLAG" (at 88.9 68.58 0) (show_name no) (do_not_autoplace no) (effects (font (size 1.27 1.27))))
  (property "Footprint" "" (at 88.9 73.66 0) (hide yes) (show_name no) (do_not_autoplace no) (effects (font (size 1.27 1.27))))
  (property "Datasheet" "" (at 88.9 73.66 0) (hide yes) (show_name no) (do_not_autoplace no) (effects (font (size 1.27 1.27))))
  (property "Description" "Special symbol for telling ERC where power comes from" (at 88.9 73.66 0) (hide yes) (show_name no) (do_not_autoplace no) (effects (font (size 1.27 1.27))))
  (pin "1"))
 (sheet_instances
  (path ""
   (page "1")))
 (embedded_fonts no))
